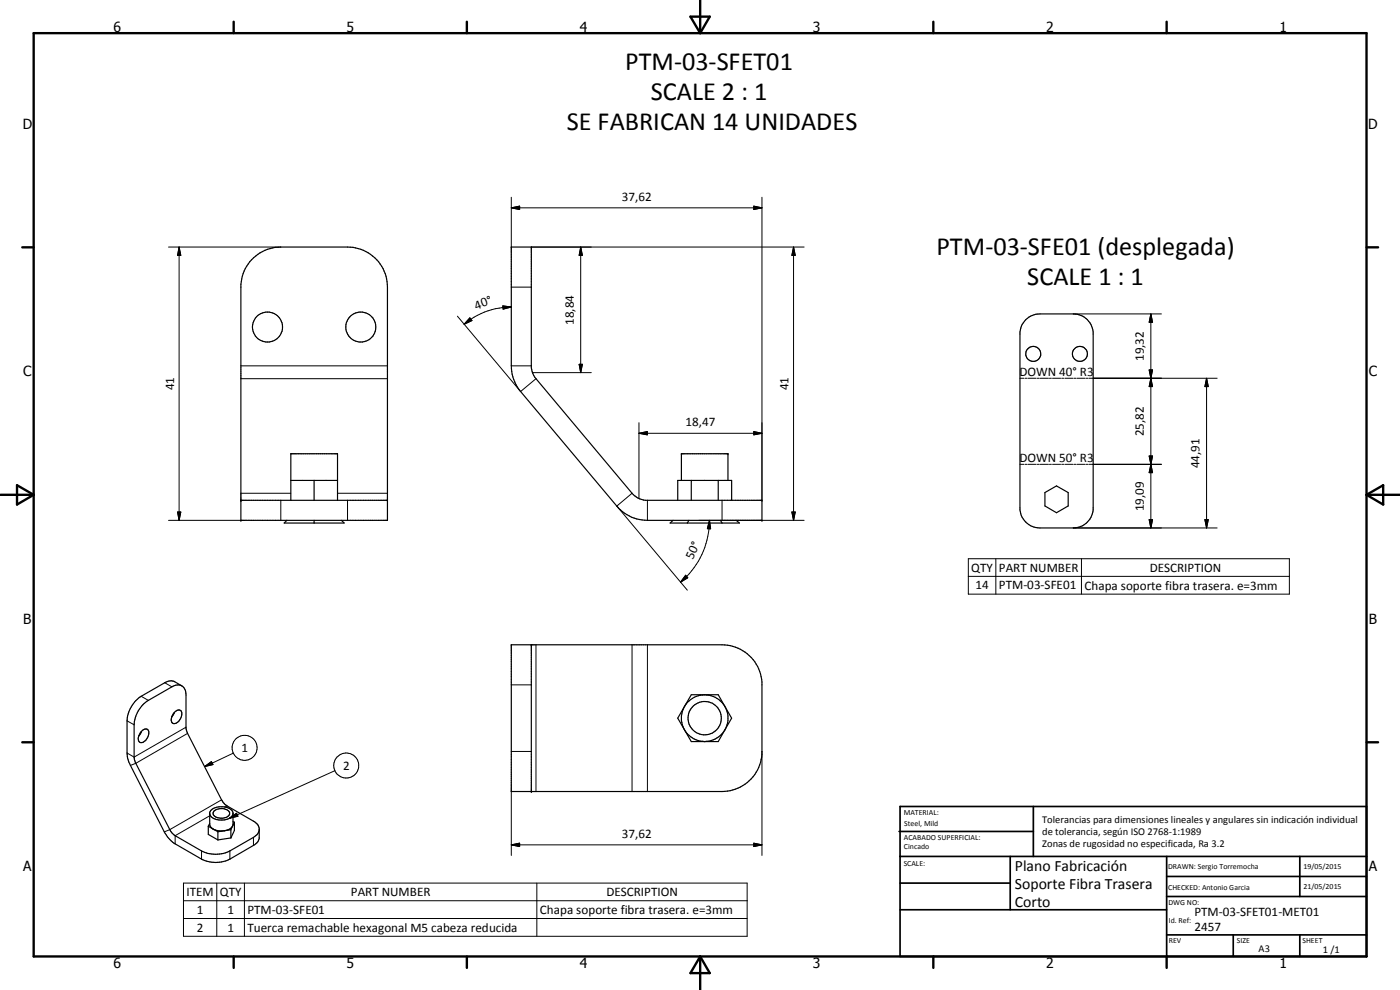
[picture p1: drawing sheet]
<svg xmlns="http://www.w3.org/2000/svg" width="420mm" height="297mm" viewBox="0 0 420 297" stroke-linecap="round" stroke-linejoin="round" font-family="sans-serif">
<g fill="none" stroke="#000" stroke-width=".35">
<path d="M75.5 77.9a11.9 11.9 0 0 1 8.8-3.8h20a12 12 0 0 1 12 12v70h-44v-70.8a11.9 11.9 0 0 1 3.2-7.4zM153.4 74.1h6.1v36.3l.7 2.2 29.9 35.8 1.4 1 2.2 .7h35v6h-34.4a12.2 12.2 0 0 1-9.2-4.3l-28.9-34.3a12.2 12.2 0 0 1-2.8-7.7zM307.8 95.9l1.5-1 1.6-.6 11.2-.1a6 6 0 0 1 6 5.4v53.4a6.1 6.1 0 0 1-6 5.4h-10a6 6 0 0 1-6-5.4v-53.4a5.9 5.9 0 0 1 1.7-3.7zM72.3 150.1h44M86.1 156.1l-.8 .8h18l-.8-.8M87.3 150.1v-14h14v14M87.3 144.1h14M94.3 144.1v6M94.3 156.1v.8M202 156.1l-.9 .8h20.8l-.9-.8M203.4 150.1v-6h16.2v6M204.5 144.1v-8h14v8"/>
<path d="M206.7 156.1l-.4 .8M207.5 144.1v6M215.5 144.1v6M216.2 156.1l.5 .8M313.6 147.8l3.5-2 3.5 2v4l-3.5 2-3.5-2zM153.4 193.5h63.3a12 12 0 0 1 12 11.1v21.7a12 12 0 0 1-12 11.2h-63.3zM159.5 193.5v44M40.8 210.2l1.6-1.3 7.9-4.4 1.2-.2 .6 .1 2.5 1.4a3 3 0 0 1 1.2 2.7v10.1l.2 .7 10.5 20.7 .8 1.2 .8 .6 8.3 4.8a2.97 2.97 0 0 1 1.4 1.9v3.1a3 3 0 0 1-1.7 2.1l-7.1 4.1a9.6 9.6 0 0 1-8.5 0l-7.9-4.6a9.4 9.4 0 0 1-3.3-3.6l-10.7-21-.5-2.7v-9.6a9.6 9.6 0 0 1 2.7-6.1zM42.4 219.5l-.8 1.3M42.4 219.5a1.15 1.15 0 0 1 1.2-.8 1.15 1.15 0 0 1 1.1 .8 3 3 0 0 1-2.6 3.3 1.86 1.86 0 0 1-.1-2.8zM52.3 213.8l-.7 1.3M52.4 213.7a1.18 1.18 0 0 1 1.1-.7 1.18 1.18 0 0 1 1.1 .8 3 3 0 0 1-2.6 3.3 2.02 2.02 0 0 1 .1-3.1z"/>
<path d="M54.6 205.8a3 3 0 0 0-3 .3l-7.1 4a9.4 9.4 0 0 0-4.3 7.4v9.7l.4 1.4 10.5 20.7 1.5 1.4 7.9 4.6a9.4 9.4 0 0 0 8.5 0l7.4-4.3 1-.9 .4-1M207.5 208.4h8l4.1 7.1-4.1 7h-8l-4.1-7zM62.5 247.9v2.5l2.9 1.6M62.5 247.9l1.5 .9M62.9 244.3a4.2 4.2 0 0 0 5.3 1.5l1.3-.7 .4-.8M62.9 247.1l-.4 .8M64 248.8l1.4 .8M64.3 243.3a3.2 3.2 0 0 1 4.6 .5 1.89 1.89 0 0 1-2 1.7 2.67 2.67 0 0 1-2.9-1.4zM65.4 249.6v2.4M69.3 251.4l-3.9 .6M69.3 249l-3.9 .6M69.3 249v2.4"/>
<path d="M69.8 247.8l-.5 1.2M69.9 247.6v-3.8a4.5 4.5 0 0 0-5.9-1.2l-1.1 1.2v3.8l1.1 1.2M69.9 246.5l.4 .2M70.3 246.7v2.5l-1 2.2M70.3 246.7a3.1 3.1 0 0 1-1.4 2.1 5.7 5.7 0 0 1-4.9 0"/>
<circle cx="80.3" cy="98.1" r="4.5"/>
<circle cx="108.3" cy="98.1" r="4.5"/>
<circle cx="310.1" cy="106.2" r="2.24"/>
<circle cx="324.1" cy="106.2" r="2.25"/>
<circle cx="211.5" cy="215.5" r="7"/>
<circle cx="211.5" cy="215.5" r="5"/>
</g>
<g fill="none" stroke="#000" stroke-width=".3">
<path d="M153.4 59.2v14.9M228.7 59.2v90.9M50.6 74.1h33.7M53.8 74.1l.5 2.5h-1zM53.8 74.1v82M153.4 62.4l2.5-.6v1.1zM153.4 62.4h75.3M159.5 74.1h81.8M174.3 74.1l.5 2.5h-1zM174.3 74.1v37.7M226.2 61.8l2.5 .6-2.5 .5zM238.2 74.1l.5 2.5h-1.1z"/>
<path d="M238.2 74.1v82M137.3 94.9l18.9 22.6 4.7-3.9M141 95.4l.6 .8-2.3 1.1zM150.9 91.8l2.5 .3-2.4 .7zM153.4 86.1h6.1M153.4 92.1a22 22 0 0 0-14.1 5.2M322.1 94.2h26.5M345.4 94.2l.5 2.5h-1zM345.4 94.2v64.2M72.3 109.8h44M72.3 113.6h44M153.4 109.8h6.1"/>
<path d="M159.8 111.8h17.6M173.8 109.3h1l-.5 2.5zM306.1 113.5h1.2M307.6 113.5h.7M308.6 113.5h2.4M311.3 113.5h.6M312.2 113.5h2.5M314.9 113.5h.6M315.9 113.5h2.4M318.6 113.5h.6M319.6 113.5h2.4M322.3 113.5h.6"/>
<path d="M323.2 113.5h2.5M326 113.5h.5M326.8 113.5h38.5M344.9 111h1l-.5 2.5zM344.9 111l1 5h-1l1-5zM345.4 113.5l.5 2.5h-1zM362.1 113.5l.5 2.5h-1zM362.1 113.5v44.9M191.8 130l2.5-.5v1zM191.8 130h36.9M191.8 126.8v22.8M226.2 129.5l2.5 .5-2.5 .5z"/>
<path d="M306.1 139.3h1.2M307.6 139.3h.7M308.6 139.3h2.4M311.3 139.3h.6M312.2 139.3h2.5M314.9 139.3h.6M315.9 139.3h2.4M318.6 139.3h.6M319.6 139.3h2.4M322.3 139.3h.6M323.2 139.3h2.5M326 139.3h.5"/>
<path d="M326.8 139.3h21.8M344.9 136.8h1l-.5 2.5zM344.9 136.8l1 5h-1l1-5zM345.4 139.3l.5 2.5h-1zM50.6 156.1h21.7M53.3 153.6h1l-.5 2.5zM72.3 148h15M84.3 150.1v6M101.3 148h15M104.3 150.1v6M189.7 148l-4.6 3.8 21.2 25.3M194.3 150.1v6"/>
<path d="M209.8 156.1h31.5M212.9 156.1l.4 2.6-1-.1zM212.9 156.1a24.2 24.2 0 0 1-8.7 18.6M216.7 150.1v6M237.6 153.6h1.1l-.5 2.5zM322.1 158.4h43.2M344.9 155.9h1l-.5 2.5zM361.6 155.9h1l-.5 2.5zM205.8 172.6l.6 .8-2.2 1.3zM290.6 167.6h96.4v10.7h-96.4zM290.6 172.9h96.4M298.9 167.6v10.7"/>
<path d="M324.6 167.6v10.7M160.9 193.5v44M189.7 193.5v44M194.3 193.5v44M38.1 216.3l2.1 1.2M42.4 208.9l2.1 1.2M49.4 204.9l2.2 1.2M55.8 218.2l-15.6 9-2.1-1.3M153.4 205.5h6.1M56.3 220l-15.5 9-1.7 .7M61.4 230l2-1.5 .5 .9zM66.5 240l-15.5 8.9-1.7 .7"/>
<path d="M70 226l-8.6 4M100.5 231.2l-31.6 14.3M153.4 225.5h6.1M153.4 237.5v19.2M228.7 225.5v31.2M60.5 255.3v2.5M62.9 244.8l-10.3 5.9v2.5M68.1 241.8l-.6 .3M68.9 245.5l2.1-1.5 .4 .9zM69 255.3v2.5M76.1 251.2v2.5M153.4 253.5l2.5-.5v1z"/>
<path d="M153.4 253.5h75.3M226.2 253l2.5 .5-2.5 .5zM55.1 265h169.1v15.9h-169.1zM55.1 270.3h169.1M55.1 275.6h169.1M65.1 265v15.9M73.4 265v15.9M161.1 265v15.9"/>
<circle cx="73.4" cy="224.4" r="3.7"/>
<circle cx="103.9" cy="229.7" r="3.7"/>
</g>
<g fill="#000">
<circle cx="204.5" cy="136.1" r=".18"/>
<circle cx="218.5" cy="136.1" r=".18"/>
<circle cx="72.3" cy="150.1" r=".18"/>
<circle cx="72.3" cy="156.1" r=".18"/>
<circle cx="116.3" cy="150.1" r=".18"/>
<circle cx="228.7" cy="150.1" r=".18"/>
<circle cx="228.7" cy="156.1" r=".18"/>
<circle cx="159.5" cy="193.5" r=".18"/>
<circle cx="159.5" cy="237.5" r=".18"/>
</g>
<g fill="none" stroke="#000" stroke-width=".71">
<path d="M10.1 9.9h400v277.1h-400zM70.1 6.5v3.4M140.1 6.5v3.4M207.2 5h5.8l-2.9 4.9zM210.1 0v9.9M280.1 6.5v3.4M350.1 6.5v3.4M6.7 74.2h3.4M410.1 74.2h3.5M.1 148.5h10M5.1 145.6l5 2.9-5 2.9zM410.1 148.5h10"/>
<path d="M410.1 148.5l5-2.9v5.8zM6.7 222.7h3.4M410.1 222.7h3.5M70.1 287v3.4M140.1 287v3.4M210.1 287v10M210.1 287l2.9 5h-5.8zM280.1 287v3.4M350.1 287v3.4"/>
</g>
<g fill="none" stroke="#000" stroke-width=".51">
<path d="M269.8 249.5h40.3M270.1 242h140v45h-140zM270.1 257h140M303.2 257v16M310.1 242v15M350.1 257v30M390.1 257v12M270.1 265h33.1M270.1 273h80M350.1 269h60M350.1 263h60M350.1 280.5h60"/>
<path d="M370.1 280.5v6.5M390.1 280.5v6.5"/>
</g>
<g fill="#000">
<path d="M53.8 74.1l.5 2.5h-1zM153.4 62.4l2.5-.6v1.1zM174.3 74.1l.5 2.5h-1zM226.2 61.8l2.5 .6-2.5 .5zM238.2 74.1l.5 2.5h-1.1zM141 95.4l.6 .8-2.3 1.1zM150.9 91.8l2.5 .3-2.4 .7zM345.4 94.2l.5 2.5h-1zM173.8 109.3h1l-.5 2.5zM344.9 111h1l-.5 2.5zM345.4 113.5l.5 2.5h-1zM362.1 113.5l.5 2.5h-1z"/>
<path d="M191.8 130l2.5-.5v1zM226.2 129.5l2.5 .5-2.5 .5zM344.9 136.8h1l-.5 2.5zM53.3 153.6h1l-.5 2.5zM212.9 156.1l.4 2.6-1-.1zM237.6 153.6h1.1l-.5 2.5zM344.9 155.9h1l-.5 2.5zM345.4 139.3l.5 2.5h-1zM361.6 155.9h1l-.5 2.5zM205.8 172.6l.6 .8-2.2 1.3zM61.4 230l2-1.5 .5 .9zM68.9 245.5l2.1-1.5 .4 .9z"/>
<path d="M153.4 253.5l2.5-.5v1zM226.2 253l2.5 .5-2.5 .5z"/>
</g>
<g font-size="7.9">
<text x="187.7" y="21">PTM-03-SFET01</text>
<text x="195.4" y="29.9">SCALE 2 : 1</text>
<text x="170.1" y="38.9">SE FABRICAN 14 UNIDADES</text>
<text x="281" y="76.5">PTM-03-SFE01 (desplegada)</text>
<text x="308.3" y="85.5">SCALE 1 : 1</text>
</g>
<g font-size="4.7">
<text x="304.6" y="261.2">Plano Fabricación</text>
<text x="304.6" y="266.6">Soporte Fibra Trasera</text>
<text x="304.6" y="272">Corto</text>
</g>
<g font-size="4.2">
<text x="34" y="9.6">6</text>
<text x="104" y="9.6">5</text>
<text x="174" y="9.6">4</text>
<text x="244" y="9.6">3</text>
<text x="314" y="9.6">2</text>
<text x="384" y="9.6">1</text>
<text x="6.8" y="38.7">D</text>
<text x="410.6" y="38.7">D</text>
<text x="7" y="112.9">C</text>
<text x="410.8" y="112.9">C</text>
<text x="7" y="187.1">B</text>
<text x="410.8" y="187.1">B</text>
<text x="7" y="261.4">A</text>
<text x="410.8" y="261.4">A</text>
<text x="34" y="290.4">6</text>
<text x="104" y="290.4">5</text>
<text x="174" y="290.4">4</text>
<text x="244" y="290.4">3</text>
<text x="314" y="290.4">2</text>
<text x="384" y="290.4">1</text>
</g>
<g font-size="3.9">
<text x="186.6" y="60.3">37,62</text>
<text x="142.9" y="92.9" transform="rotate(-20 142.9 92.9)">40°</text>
<text x="172.2" y="97.5" transform="rotate(-90 172.2 97.5)">18,84</text>
<text x="305.9" y="112.7">DOWN 40° R3</text>
<text x="343.3" y="108.4" transform="rotate(-90 343.3 108.4)">19,32</text>
<text x="52.3" y="117.1" transform="rotate(-90 52.3 117.1)">41</text>
<text x="236.6" y="117.1" transform="rotate(-90 236.6 117.1)">41</text>
<text x="205.8" y="127.9">18,47</text>
<text x="343.3" y="130.9" transform="rotate(-90 343.3 130.9)">25,82</text>
<text x="305.9" y="138.6">DOWN 50° R3</text>
<text x="360" y="140.5" transform="rotate(-90 360 140.5)">44,91</text>
<text x="343.3" y="153.4" transform="rotate(-90 343.3 153.4)">19,09</text>
<text x="207.9" y="168" transform="rotate(-65 207.9 168)">50°</text>
<text x="291.5" y="171.6">QTY</text>
<text x="299.8" y="171.6">PART NUMBER</text>
<text x="345" y="171.6">DESCRIPTION</text>
<text x="292.7" y="176.9">14</text>
<text x="299.8" y="176.9">PTM-03-SFE01</text>
<text x="325.5" y="177">Chapa soporte fibra trasera. e=3mm</text>
<text x="72.5" y="225.6">1</text>
<text x="102.9" y="231">2</text>
<text x="186.6" y="251.4">37,62</text>
<text x="56" y="268.9">ITEM</text>
<text x="66" y="268.9">QTY</text>
<text x="105.3" y="268.9">PART NUMBER</text>
<text x="182" y="268.9">DESCRIPTION</text>
<text x="59.1" y="274.2">1</text>
<text x="68.2" y="274.2">1</text>
<text x="74.3" y="274.2">PTM-03-SFE01</text>
<text x="162" y="274.3">Chapa soporte fibra trasera. e=3mm</text>
<text x="358.5" y="275">PTM-03-SFET01-MET01</text>
<text x="59.1" y="279.5">2</text>
<text x="68.2" y="279.5">1</text>
<text x="74.3" y="279.6">Tuerca remachable hexagonal M5 cabeza reducida</text>
<text x="358.5" y="279.4">2457</text>
</g>
<g font-size="3.1">
<text x="312.7" y="246.8">Tolerancias para dimensiones lineales y angulares sin indicación individual</text>
<text x="312.7" y="250.4">de tolerancia, según ISO 2768-1:1989</text>
<text x="312.7" y="254">Zonas de rugosidad no especificada, Ra 3.2</text>
<text x="377.7" y="285.6">A3</text>
<text x="397" y="285.9">1 /1</text>
</g>
<g font-size="2.4">
<text x="271.2" y="244.4">MATERIAL:</text>
<text x="271.3" y="252">ACABADO SUPERFICIAL:</text>
<text x="271.4" y="247.9">Steel, Mild</text>
<text x="271.3" y="254.6">Cincado</text>
<text x="271.2" y="259.7">SCALE:</text>
<text x="350.6" y="260.8">DRAWN: Sergio Torremocha</text>
<text x="391.2" y="260.6">19/05/2015</text>
<text x="350.6" y="267">CHECKED: Antonio Garcia</text>
<text x="391.2" y="266.7">21/05/2015</text>
<text x="350.6" y="271.4">DWG NO:</text>
<text x="350.8" y="276.9">Id. Ref:</text>
<text x="350.8" y="282.8">REV</text>
<text x="371.2" y="282.9">SIZE</text>
<text x="390.9" y="282.9">SHEET</text>
</g>
</svg>
